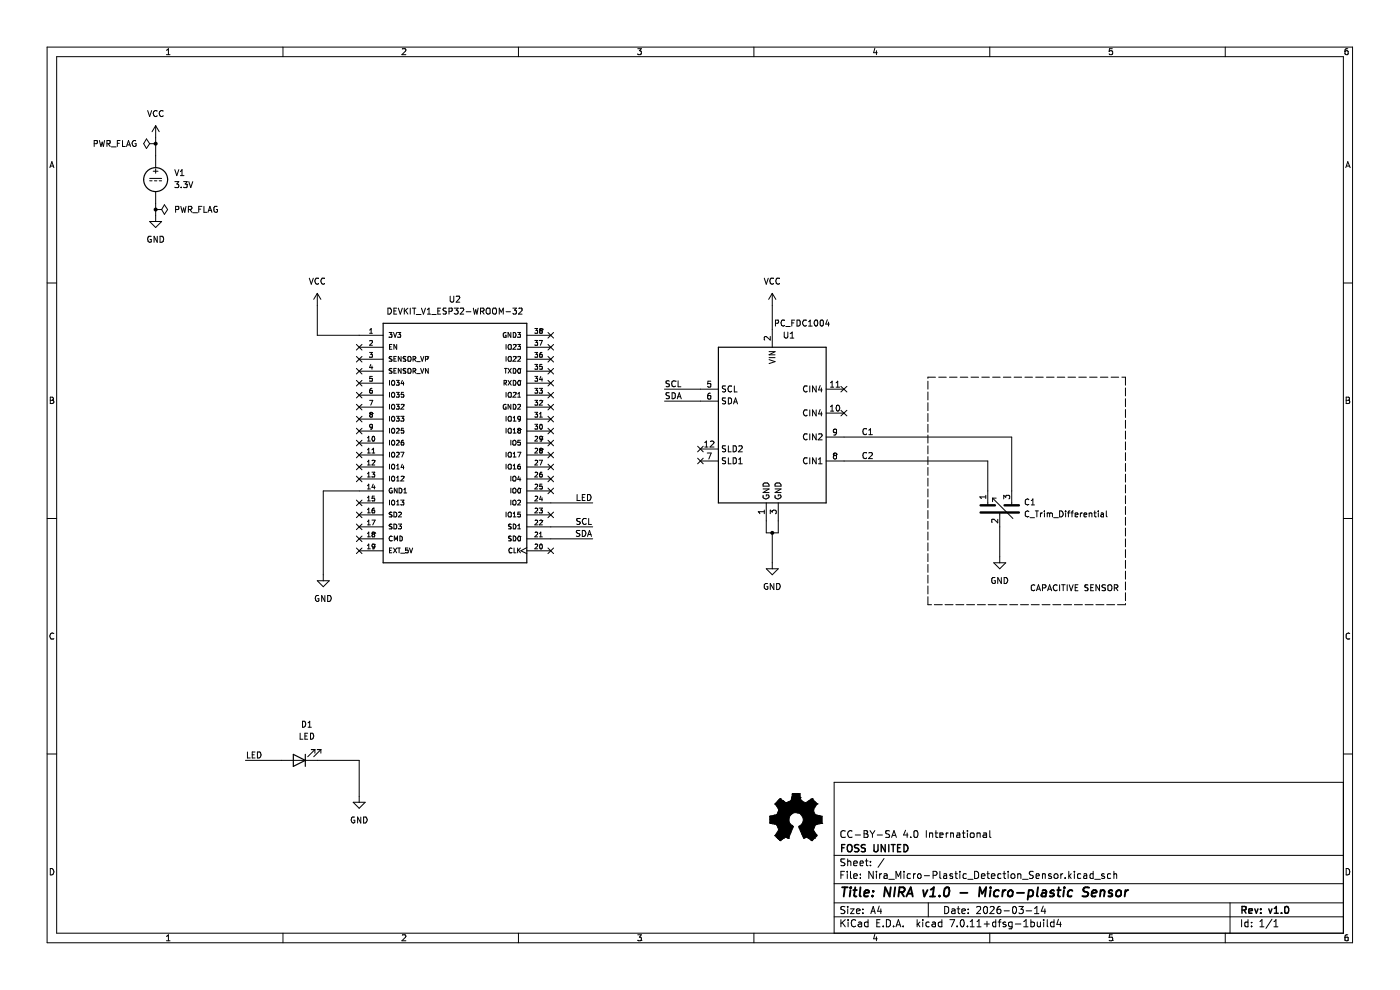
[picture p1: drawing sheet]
(kicad_sch (version 20230121) (generator eeschema)

 (paper "A4")

 (title_block
  (title "NIRA v1.0 - Micro-plastic Sensor")
  (date "2026-03-14")
  (rev "v1.0")
  (company "FOSS UNITED")
  (comment 1 "CC-BY-SA 4.0 International"))

 (lib_symbols
  (symbol "Device:C_Trim_Differential" (pin_names (offset 0.254) hide) (in_bom yes) (on_board yes)
   (property "Reference" "C" (at 5.08 1.27 0) (effects (font (size 1.27 1.27)) (justify left)))
   (property "Value" "C_Trim_Differential" (at 5.08 -0.635 0) (effects (font (size 1.27 1.27)) (justify left)))
   (property "Footprint" "" (at 0 0 0) (effects (font (size 1.27 1.27)) hide))
   (property "Datasheet" "~" (at 0 0 0) (effects (font (size 1.27 1.27)) hide))
   (symbol "C_Trim_Differential_0_1"
    (polyline (pts (xy -4.064 -0.762) (xy 4.064 -0.762)) (stroke (width 0.508) (type default)) (fill (type none)))
    (polyline (pts (xy -4.064 0.762) (xy -1.016 0.762)) (stroke (width 0.508) (type default)) (fill (type none)))
    (polyline (pts (xy -2.54 1.27) (xy -2.54 0.762)) (stroke (width 0) (type default)) (fill (type none)))
    (polyline (pts (xy -1.524 2.286) (xy 2.794 -2.032)) (stroke (width 0) (type default)) (fill (type none)))
    (polyline (pts (xy 0 -1.27) (xy 0 -0.762)) (stroke (width 0) (type default)) (fill (type none)))
    (polyline (pts (xy 1.016 0.762) (xy 4.064 0.762)) (stroke (width 0.508) (type default)) (fill (type none)))
    (polyline (pts (xy 2.54 1.27) (xy 2.54 0.762)) (stroke (width 0) (type default)) (fill (type none)))
    (polyline (pts (xy -0.762 2.286) (xy -1.524 2.286) (xy -1.524 1.524)) (stroke (width 0) (type default)) (fill (type none))))
   (symbol "C_Trim_Differential_1_1"
    (pin passive line (at -2.54 3.81 270) (length 2.54) (name "~" (effects (font (size 1.27 1.27)))) (number "1" (effects (font (size 1.27 1.27)))))
    (pin passive line (at 0 -3.81 90) (length 2.54) (name "~" (effects (font (size 1.27 1.27)))) (number "2" (effects (font (size 1.27 1.27)))))
    (pin passive line (at 2.54 3.81 270) (length 2.54) (name "~" (effects (font (size 1.27 1.27)))) (number "3" (effects (font (size 1.27 1.27)))))))
  (symbol "Device:LED" (pin_numbers hide) (pin_names (offset 1.016) hide) (in_bom yes) (on_board yes)
   (property "Reference" "D" (at 0 2.54 0) (effects (font (size 1.27 1.27))))
   (property "Value" "LED" (at 0 -2.54 0) (effects (font (size 1.27 1.27))))
   (property "Footprint" "" (at 0 0 0) (effects (font (size 1.27 1.27)) hide))
   (property "Datasheet" "~" (at 0 0 0) (effects (font (size 1.27 1.27)) hide))
   (symbol "LED_0_1"
    (polyline (pts (xy -1.27 -1.27) (xy -1.27 1.27)) (stroke (width 0.254) (type default)) (fill (type none)))
    (polyline (pts (xy -1.27 0) (xy 1.27 0)) (stroke (width 0) (type default)) (fill (type none)))
    (polyline (pts (xy 1.27 -1.27) (xy 1.27 1.27) (xy -1.27 0) (xy 1.27 -1.27)) (stroke (width 0.254) (type default)) (fill (type none)))
    (polyline (pts (xy -3.048 -0.762) (xy -4.572 -2.286) (xy -3.81 -2.286) (xy -4.572 -2.286) (xy -4.572 -1.524)) (stroke (width 0) (type default)) (fill (type none)))
    (polyline (pts (xy -1.778 -0.762) (xy -3.302 -2.286) (xy -2.54 -2.286) (xy -3.302 -2.286) (xy -3.302 -1.524)) (stroke (width 0) (type default)) (fill (type none))))
   (symbol "LED_1_1"
    (pin passive line (at -3.81 0 0) (length 2.54) (name "K" (effects (font (size 1.27 1.27)))) (number "1" (effects (font (size 1.27 1.27)))))
    (pin passive line (at 3.81 0 180) (length 2.54) (name "A" (effects (font (size 1.27 1.27)))) (number "2" (effects (font (size 1.27 1.27)))))))
  (symbol "GND_1" (power) (pin_names (offset 0)) (in_bom yes) (on_board yes)
   (property "Reference" "#PWR" (at 0 -6.35 0) (effects (font (size 1.27 1.27)) hide))
   (property "Value" "GND_1" (at 0 -3.81 0) (effects (font (size 1.27 1.27))))
   (property "Footprint" "" (at 0 0 0) (effects (font (size 1.27 1.27)) hide))
   (property "Datasheet" "" (at 0 0 0) (effects (font (size 1.27 1.27)) hide))
   (symbol "GND_1_0_1"
    (polyline (pts (xy 0 0) (xy 0 -1.27) (xy 1.27 -1.27) (xy 0 -2.54) (xy -1.27 -1.27) (xy 0 -1.27)) (stroke (width 0) (type default)) (fill (type none))))
   (symbol "GND_1_1_1"
    (pin power_in line (at 0 0 270) (length 0) hide (name "GND" (effects (font (size 1.27 1.27)))) (number "1" (effects (font (size 1.27 1.27)))))))
  (symbol "GND_2" (power) (pin_names (offset 0)) (in_bom yes) (on_board yes)
   (property "Reference" "#PWR" (at 0 -6.35 0) (effects (font (size 1.27 1.27)) hide))
   (property "Value" "GND_2" (at 0 -3.81 0) (effects (font (size 1.27 1.27))))
   (property "Footprint" "" (at 0 0 0) (effects (font (size 1.27 1.27)) hide))
   (property "Datasheet" "" (at 0 0 0) (effects (font (size 1.27 1.27)) hide))
   (symbol "GND_2_0_1"
    (polyline (pts (xy 0 0) (xy 0 -1.27) (xy 1.27 -1.27) (xy 0 -2.54) (xy -1.27 -1.27) (xy 0 -1.27)) (stroke (width 0) (type default)) (fill (type none))))
   (symbol "GND_2_1_1"
    (pin power_in line (at 0 0 270) (length 0) hide (name "GND" (effects (font (size 1.27 1.27)))) (number "1" (effects (font (size 1.27 1.27)))))))
  (symbol "GND_3" (power) (pin_names (offset 0)) (in_bom yes) (on_board yes)
   (property "Reference" "#PWR" (at 0 -6.35 0) (effects (font (size 1.27 1.27)) hide))
   (property "Value" "GND_3" (at 0 -3.81 0) (effects (font (size 1.27 1.27))))
   (property "Footprint" "" (at 0 0 0) (effects (font (size 1.27 1.27)) hide))
   (property "Datasheet" "" (at 0 0 0) (effects (font (size 1.27 1.27)) hide))
   (symbol "GND_3_0_1"
    (polyline (pts (xy 0 0) (xy 0 -1.27) (xy 1.27 -1.27) (xy 0 -2.54) (xy -1.27 -1.27) (xy 0 -1.27)) (stroke (width 0) (type default)) (fill (type none))))
   (symbol "GND_3_1_1"
    (pin power_in line (at 0 0 270) (length 0) hide (name "GND" (effects (font (size 1.27 1.27)))) (number "1" (effects (font (size 1.27 1.27)))))))
  (symbol "Graphic:Logo_Open_Hardware_Small" (in_bom no) (on_board no)
   (property "Reference" "#SYM" (at 0 6.985 0) (effects (font (size 1.27 1.27)) hide))
   (property "Value" "Logo_Open_Hardware_Small" (at 0 -5.715 0) (effects (font (size 1.27 1.27)) hide))
   (property "Footprint" "" (at 0 0 0) (effects (font (size 1.27 1.27)) hide))
   (property "Datasheet" "~" (at 0 0 0) (effects (font (size 1.27 1.27)) hide))
   (property "Sim.Enable" "0" (at 0 0 0) (effects (font (size 1.27 1.27)) hide))
   (symbol "Logo_Open_Hardware_Small_0_1"
    (polyline (pts (xy 3.3528 -4.3434) (xy 3.302 -4.318) (xy 3.175 -4.2418) (xy 2.9972 -4.1148) (xy 2.7686 -3.9624) (xy 2.54 -3.81) (xy 2.3622 -3.7084) (xy 2.2352 -3.6068) (xy 2.1844 -3.5814) (xy 2.159 -3.6068) (xy 2.0574 -3.6576) (xy 1.905 -3.7338) (xy 1.8034 -3.7846) (xy 1.6764 -3.8354) (xy 1.6002 -3.8354) (xy 1.5494 -3.7338) (xy 1.4732 -3.5306) (xy 1.3462 -3.302) (xy 1.2446 -3.0226) (xy 1.1176 -2.7178) (xy 0.9652 -2.413) (xy 0.8636 -2.1082) (xy 0.7366 -1.8288) (xy 0.6604 -1.6256) (xy 0.6096 -1.4732) (xy 0.5842 -1.397) (xy 0.5842 -1.397) (xy 0.6604 -1.3208) (xy 0.7874 -1.2446) (xy 1.0414 -1.016) (xy 1.2954 -0.6858) (xy 1.4478 -0.3302) (xy 1.524 0.0762) (xy 1.4732 0.4572) (xy 1.3208 0.8128) (xy 1.0668 1.143) (xy 0.762 1.3716) (xy 0.4064 1.524) (xy 0 1.5748) (xy -0.381 1.5494) (xy -0.7366 1.397) (xy -1.0668 1.143) (xy -1.2192 0.9906) (xy -1.397 0.6604) (xy -1.524 0.3048) (xy -1.524 0.2286) (xy -1.4986 -0.1778) (xy -1.397 -0.5334) (xy -1.1938 -0.8636) (xy -0.9144 -1.143) (xy -0.8636 -1.1684) (xy -0.7366 -1.27) (xy -0.635 -1.3462) (xy -0.5842 -1.397) (xy -1.0668 -2.5908) (xy -1.143 -2.794) (xy -1.2954 -3.1242) (xy -1.397 -3.4036) (xy -1.4986 -3.6322) (xy -1.5748 -3.7846) (xy -1.6002 -3.8354) (xy -1.6002 -3.8354) (xy -1.651 -3.8354) (xy -1.7272 -3.81) (xy -1.905 -3.7338) (xy -2.0066 -3.683) (xy -2.1336 -3.6068) (xy -2.2098 -3.5814) (xy -2.2606 -3.6068) (xy -2.3622 -3.683) (xy -2.54 -3.81) (xy -2.7686 -3.9624) (xy -2.9718 -4.0894) (xy -3.1496 -4.2164) (xy -3.302 -4.318) (xy -3.3528 -4.3434) (xy -3.3782 -4.3434) (xy -3.429 -4.318) (xy -3.5306 -4.2164) (xy -3.7084 -4.064) (xy -3.937 -3.8354) (xy -3.9624 -3.81) (xy -4.1656 -3.6068) (xy -4.318 -3.4544) (xy -4.4196 -3.3274) (xy -4.445 -3.2766) (xy -4.445 -3.2766) (xy -4.4196 -3.2258) (xy -4.318 -3.0734) (xy -4.2164 -2.8956) (xy -4.064 -2.667) (xy -3.6576 -2.0828) (xy -3.8862 -1.5494) (xy -3.937 -1.3716) (xy -4.0386 -1.1684) (xy -4.0894 -1.0414) (xy -4.1148 -0.9652) (xy -4.191 -0.9398) (xy -4.318 -0.9144) (xy -4.5466 -0.8636) (xy -4.8006 -0.8128) (xy -5.0546 -0.7874) (xy -5.2578 -0.7366) (xy -5.4356 -0.7112) (xy -5.5118 -0.6858) (xy -5.5118 -0.6858) (xy -5.5372 -0.635) (xy -5.5372 -0.5588) (xy -5.5372 -0.4318) (xy -5.5626 -0.2286) (xy -5.5626 0.0762) (xy -5.5626 0.127) (xy -5.5372 0.4064) (xy -5.5372 0.635) (xy -5.5372 0.762) (xy -5.5372 0.8382) (xy -5.5372 0.8382) (xy -5.461 0.8382) (xy -5.3086 0.889) (xy -5.08 0.9144) (xy -4.826 0.9652) (xy -4.8006 0.9906) (xy -4.5466 1.0414) (xy -4.318 1.0668) (xy -4.1656 1.1176) (xy -4.0894 1.143) (xy -4.0894 1.143) (xy -4.0386 1.2446) (xy -3.9624 1.4224) (xy -3.8608 1.6256) (xy -3.7846 1.8288) (xy -3.7084 2.0066) (xy -3.6576 2.159) (xy -3.6322 2.2098) (xy -3.6322 2.2098) (xy -3.683 2.286) (xy -3.7592 2.413) (xy -3.8862 2.5908) (xy -4.064 2.8194) (xy -4.064 2.8448) (xy -4.2164 3.0734) (xy -4.3434 3.2512) (xy -4.4196 3.3782) (xy -4.445 3.4544) (xy -4.445 3.4544) (xy -4.3942 3.5052) (xy -4.2926 3.6322) (xy -4.1148 3.81) (xy -3.937 4.0132) (xy -3.8608 4.064) (xy -3.6576 4.2926) (xy -3.5052 4.4196) (xy -3.4036 4.4958) (xy -3.3528 4.5212) (xy -3.3528 4.5212) (xy -3.302 4.4704) (xy -3.1496 4.3688) (xy -2.9718 4.2418) (xy -2.7432 4.0894) (xy -2.7178 4.0894) (xy -2.4892 3.937) (xy -2.3114 3.81) (xy -2.1844 3.7084) (xy -2.1336 3.683) (xy -2.1082 3.683) (xy -2.032 3.7084) (xy -1.8542 3.7592) (xy -1.6764 3.8354) (xy -1.4732 3.937) (xy -1.27 4.0132) (xy -1.143 4.064) (xy -1.0668 4.1148) (xy -1.0668 4.1148) (xy -1.0414 4.191) (xy -1.016 4.3434) (xy -0.9652 4.572) (xy -0.9144 4.8514) (xy -0.889 4.9022) (xy -0.8382 5.1562) (xy -0.8128 5.3848) (xy -0.7874 5.5372) (xy -0.762 5.588) (xy -0.7112 5.6134) (xy -0.5842 5.6134) (xy -0.4064 5.6134) (xy -0.1524 5.6134) (xy 0.0762 5.6134) (xy 0.3302 5.6134) (xy 0.5334 5.6134) (xy 0.6858 5.588) (xy 0.7366 5.588) (xy 0.7366 5.588) (xy 0.762 5.5118) (xy 0.8128 5.334) (xy 0.8382 5.1054) (xy 0.9144 4.826) (xy 0.9144 4.7752) (xy 0.9652 4.5212) (xy 1.016 4.2926) (xy 1.0414 4.1402) (xy 1.0668 4.0894) (xy 1.0668 4.0894) (xy 1.1938 4.0386) (xy 1.3716 3.9624) (xy 1.5748 3.8608) (xy 2.0828 3.6576) (xy 2.7178 4.0894) (xy 2.7686 4.1402) (xy 2.9972 4.2926) (xy 3.175 4.4196) (xy 3.302 4.4958) (xy 3.3782 4.5212) (xy 3.3782 4.5212) (xy 3.429 4.4704) (xy 3.556 4.3434) (xy 3.7338 4.191) (xy 3.9116 3.9878) (xy 4.064 3.8354) (xy 4.2418 3.6576) (xy 4.3434 3.556) (xy 4.4196 3.4798) (xy 4.4196 3.429) (xy 4.4196 3.4036) (xy 4.3942 3.3274) (xy 4.2926 3.2004) (xy 4.1656 2.9972) (xy 4.0132 2.794) (xy 3.8862 2.5908) (xy 3.7592 2.3876) (xy 3.6576 2.2352) (xy 3.6322 2.159) (xy 3.6322 2.1336) (xy 3.683 2.0066) (xy 3.7592 1.8288) (xy 3.8608 1.6002) (xy 4.064 1.1176) (xy 4.3942 1.0414) (xy 4.5974 1.016) (xy 4.8768 0.9652) (xy 5.1308 0.9144) (xy 5.5372 0.8382) (xy 5.5626 -0.6604) (xy 5.4864 -0.6858) (xy 5.4356 -0.6858) (xy 5.2832 -0.7366) (xy 5.0546 -0.762) (xy 4.8006 -0.8128) (xy 4.5974 -0.8636) (xy 4.3688 -0.9144) (xy 4.2164 -0.9398) (xy 4.1402 -0.9398) (xy 4.1148 -0.9652) (xy 4.064 -1.0668) (xy 3.9878 -1.2446) (xy 3.9116 -1.4478) (xy 3.81 -1.651) (xy 3.7338 -1.8542) (xy 3.683 -2.0066) (xy 3.6576 -2.0828) (xy 3.683 -2.1336) (xy 3.7846 -2.2606) (xy 3.8862 -2.4638) (xy 4.0386 -2.667) (xy 4.191 -2.8956) (xy 4.318 -3.0734) (xy 4.3942 -3.2004) (xy 4.445 -3.2766) (xy 4.4196 -3.3274) (xy 4.3434 -3.429) (xy 4.1656 -3.5814) (xy 3.937 -3.8354) (xy 3.8862 -3.8608) (xy 3.683 -4.064) (xy 3.5306 -4.2164) (xy 3.4036 -4.318) (xy 3.3528 -4.3434)) (stroke (width 0) (type default)) (fill (type outline)))))
  (symbol "Nira_Capacitive_sence:DEVKIT_V1_ESP32-WROOM-32" (pin_names (offset 1.016)) (in_bom yes) (on_board yes)
   (property "Reference" "U" (at -15.2572 26.0643 0) (effects (font (size 1.27 1.27)) (justify left bottom)))
   (property "Value" "DEVKIT_V1_ESP32-WROOM-32" (at -15.2563 -27.9698 0) (effects (font (size 1.27 1.27)) (justify left bottom)))
   (property "Footprint" "DEVKIT_V1_ESP32-WROOM-32:MODULE_DEVKIT_V1_ESP32-WROOM-32" (at 0 0 0) (effects (font (size 1.27 1.27)) (justify bottom) hide))
   (property "Datasheet" "" (at 0 0 0) (effects (font (size 1.27 1.27)) hide))
   (property "MF" "Espressif Systems" (at 0 0 0) (effects (font (size 1.27 1.27)) (justify bottom) hide))
   (property "Description" "WROOM-32 Development Board ESP32 ESP-32S WiFi Bluetooth Dev Module" (at 0 0 0) (effects (font (size 1.27 1.27)) (justify bottom) hide))
   (symbol "DEVKIT_V1_ESP32-WROOM-32_0_0"
    (rectangle (start -15.24 -25.4) (end 15.24 25.4) (stroke (width 0.254) (type default)) (fill (type background)))
    (pin power_in line (at -20.32 22.86 0) (length 5.08) (name "3V3" (effects (font (size 1.016 1.016)))) (number "1" (effects (font (size 1.016 1.016)))))
    (pin bidirectional line (at -20.32 0 0) (length 5.08) (name "IO26" (effects (font (size 1.016 1.016)))) (number "10" (effects (font (size 1.016 1.016)))))
    (pin bidirectional line (at -20.32 -2.54 0) (length 5.08) (name "IO27" (effects (font (size 1.016 1.016)))) (number "11" (effects (font (size 1.016 1.016)))))
    (pin bidirectional line (at -20.32 -5.08 0) (length 5.08) (name "IO14" (effects (font (size 1.016 1.016)))) (number "12" (effects (font (size 1.016 1.016)))))
    (pin bidirectional line (at -20.32 -7.62 0) (length 5.08) (name "IO12" (effects (font (size 1.016 1.016)))) (number "13" (effects (font (size 1.016 1.016)))))
    (pin power_in line (at -20.32 -10.16 0) (length 5.08) (name "GND1" (effects (font (size 1.016 1.016)))) (number "14" (effects (font (size 1.016 1.016)))))
    (pin bidirectional line (at -20.32 -12.7 0) (length 5.08) (name "IO13" (effects (font (size 1.016 1.016)))) (number "15" (effects (font (size 1.016 1.016)))))
    (pin bidirectional line (at -20.32 -15.24 0) (length 5.08) (name "SD2" (effects (font (size 1.016 1.016)))) (number "16" (effects (font (size 1.016 1.016)))))
    (pin bidirectional line (at -20.32 -17.78 0) (length 5.08) (name "SD3" (effects (font (size 1.016 1.016)))) (number "17" (effects (font (size 1.016 1.016)))))
    (pin bidirectional line (at -20.32 -20.32 0) (length 5.08) (name "CMD" (effects (font (size 1.016 1.016)))) (number "18" (effects (font (size 1.016 1.016)))))
    (pin power_in line (at -20.32 -22.86 0) (length 5.08) (name "EXT_5V" (effects (font (size 1.016 1.016)))) (number "19" (effects (font (size 1.016 1.016)))))
    (pin input line (at -20.32 20.32 0) (length 5.08) (name "EN" (effects (font (size 1.016 1.016)))) (number "2" (effects (font (size 1.016 1.016)))))
    (pin input clock (at 20.32 -22.86 180) (length 5.08) (name "CLK" (effects (font (size 1.016 1.016)))) (number "20" (effects (font (size 1.016 1.016)))))
    (pin bidirectional line (at 20.32 -20.32 180) (length 5.08) (name "SD0" (effects (font (size 1.016 1.016)))) (number "21" (effects (font (size 1.016 1.016)))))
    (pin bidirectional line (at 20.32 -17.78 180) (length 5.08) (name "SD1" (effects (font (size 1.016 1.016)))) (number "22" (effects (font (size 1.016 1.016)))))
    (pin bidirectional line (at 20.32 -15.24 180) (length 5.08) (name "IO15" (effects (font (size 1.016 1.016)))) (number "23" (effects (font (size 1.016 1.016)))))
    (pin bidirectional line (at 20.32 -12.7 180) (length 5.08) (name "IO2" (effects (font (size 1.016 1.016)))) (number "24" (effects (font (size 1.016 1.016)))))
    (pin bidirectional line (at 20.32 -10.16 180) (length 5.08) (name "IO0" (effects (font (size 1.016 1.016)))) (number "25" (effects (font (size 1.016 1.016)))))
    (pin bidirectional line (at 20.32 -7.62 180) (length 5.08) (name "IO4" (effects (font (size 1.016 1.016)))) (number "26" (effects (font (size 1.016 1.016)))))
    (pin bidirectional line (at 20.32 -5.08 180) (length 5.08) (name "IO16" (effects (font (size 1.016 1.016)))) (number "27" (effects (font (size 1.016 1.016)))))
    (pin bidirectional line (at 20.32 -2.54 180) (length 5.08) (name "IO17" (effects (font (size 1.016 1.016)))) (number "28" (effects (font (size 1.016 1.016)))))
    (pin bidirectional line (at 20.32 0 180) (length 5.08) (name "IO5" (effects (font (size 1.016 1.016)))) (number "29" (effects (font (size 1.016 1.016)))))
    (pin input line (at -20.32 17.78 0) (length 5.08) (name "SENSOR_VP" (effects (font (size 1.016 1.016)))) (number "3" (effects (font (size 1.016 1.016)))))
    (pin bidirectional line (at 20.32 2.54 180) (length 5.08) (name "IO18" (effects (font (size 1.016 1.016)))) (number "30" (effects (font (size 1.016 1.016)))))
    (pin bidirectional line (at 20.32 5.08 180) (length 5.08) (name "IO19" (effects (font (size 1.016 1.016)))) (number "31" (effects (font (size 1.016 1.016)))))
    (pin power_in line (at 20.32 7.62 180) (length 5.08) (name "GND2" (effects (font (size 1.016 1.016)))) (number "32" (effects (font (size 1.016 1.016)))))
    (pin bidirectional line (at 20.32 10.16 180) (length 5.08) (name "IO21" (effects (font (size 1.016 1.016)))) (number "33" (effects (font (size 1.016 1.016)))))
    (pin input line (at 20.32 12.7 180) (length 5.08) (name "RXD0" (effects (font (size 1.016 1.016)))) (number "34" (effects (font (size 1.016 1.016)))))
    (pin output line (at 20.32 15.24 180) (length 5.08) (name "TXD0" (effects (font (size 1.016 1.016)))) (number "35" (effects (font (size 1.016 1.016)))))
    (pin bidirectional line (at 20.32 17.78 180) (length 5.08) (name "IO22" (effects (font (size 1.016 1.016)))) (number "36" (effects (font (size 1.016 1.016)))))
    (pin bidirectional line (at 20.32 20.32 180) (length 5.08) (name "IO23" (effects (font (size 1.016 1.016)))) (number "37" (effects (font (size 1.016 1.016)))))
    (pin power_in line (at 20.32 22.86 180) (length 5.08) (name "GND3" (effects (font (size 1.016 1.016)))) (number "38" (effects (font (size 1.016 1.016)))))
    (pin input line (at -20.32 15.24 0) (length 5.08) (name "SENSOR_VN" (effects (font (size 1.016 1.016)))) (number "4" (effects (font (size 1.016 1.016)))))
    (pin bidirectional line (at -20.32 12.7 0) (length 5.08) (name "IO34" (effects (font (size 1.016 1.016)))) (number "5" (effects (font (size 1.016 1.016)))))
    (pin bidirectional line (at -20.32 10.16 0) (length 5.08) (name "IO35" (effects (font (size 1.016 1.016)))) (number "6" (effects (font (size 1.016 1.016)))))
    (pin bidirectional line (at -20.32 7.62 0) (length 5.08) (name "IO32" (effects (font (size 1.016 1.016)))) (number "7" (effects (font (size 1.016 1.016)))))
    (pin bidirectional line (at -20.32 5.08 0) (length 5.08) (name "IO33" (effects (font (size 1.016 1.016)))) (number "8" (effects (font (size 1.016 1.016)))))
    (pin bidirectional line (at -20.32 2.54 0) (length 5.08) (name "IO25" (effects (font (size 1.016 1.016)))) (number "9" (effects (font (size 1.016 1.016)))))))
  (symbol "Nira_Capacitive_sence:PC_FDC1004" (in_bom yes) (on_board yes)
   (property "Reference" "U" (at 0 0 0) (effects (font (size 1.27 1.27))))
   (property "Value" "" (at 0 0 0) (effects (font (size 1.27 1.27))))
   (property "Footprint" "" (at 0 0 0) (effects (font (size 1.27 1.27)) hide))
   (property "Datasheet" "" (at 0 0 0) (effects (font (size 1.27 1.27)) hide))
   (symbol "PC_FDC1004_0_1"
    (rectangle (start -15.24 -2.54) (end 7.62 -35.56) (stroke (width 0.254) (type default)) (fill (type background))))
   (symbol "PC_FDC1004_1_1"
    (pin power_in line (at -5.08 -39.37 90) (length 3.81) (name "GND" (effects (font (size 1.27 1.27)))) (number "1" (effects (font (size 1.27 1.27)))))
    (pin input line (at 11.43 -16.51 180) (length 3.81) (name "CIN4" (effects (font (size 1.27 1.27)))) (number "10" (effects (font (size 1.27 1.27)))))
    (pin input line (at 11.43 -11.43 180) (length 3.81) (name "CIN4" (effects (font (size 1.27 1.27)))) (number "11" (effects (font (size 1.27 1.27)))))
    (pin passive line (at -19.05 -24.13 0) (length 3.81) (name "SLD2" (effects (font (size 1.27 1.27)))) (number "12" (effects (font (size 1.27 1.27)))))
    (pin power_in line (at -3.81 1.27 270) (length 3.81) (name "VIN" (effects (font (size 1.27 1.27)))) (number "2" (effects (font (size 1.27 1.27)))))
    (pin power_in line (at -2.54 -39.37 90) (length 3.81) (name "GND" (effects (font (size 1.27 1.27)))) (number "3" (effects (font (size 1.27 1.27)))))
    (pin passive line (at -19.05 -11.43 0) (length 3.81) (name "SCL" (effects (font (size 1.27 1.27)))) (number "5" (effects (font (size 1.27 1.27)))))
    (pin passive line (at -19.05 -13.97 0) (length 3.81) (name "SDA" (effects (font (size 1.27 1.27)))) (number "6" (effects (font (size 1.27 1.27)))))
    (pin passive line (at -19.05 -26.67 0) (length 3.81) (name "SLD1" (effects (font (size 1.27 1.27)))) (number "7" (effects (font (size 1.27 1.27)))))
    (pin input line (at 11.43 -26.67 180) (length 3.81) (name "CIN1" (effects (font (size 1.27 1.27)))) (number "8" (effects (font (size 1.27 1.27)))))
    (pin input line (at 11.43 -21.59 180) (length 3.81) (name "CIN2" (effects (font (size 1.27 1.27)))) (number "9" (effects (font (size 1.27 1.27)))))))
  (symbol "Simulation_SPICE:VDC" (pin_numbers hide) (pin_names (offset 0.0254)) (in_bom yes) (on_board yes)
   (property "Reference" "V" (at 2.54 2.54 0) (effects (font (size 1.27 1.27)) (justify left)))
   (property "Value" "1" (at 2.54 0 0) (effects (font (size 1.27 1.27)) (justify left)))
   (property "Footprint" "" (at 0 0 0) (effects (font (size 1.27 1.27)) hide))
   (property "Datasheet" "https://ngspice.sourceforge.io/docs/ngspice-html-manual/manual.xhtml#sec_Independent_Sources_for" (at 0 0 0) (effects (font (size 1.27 1.27)) hide))
   (property "Sim.Pins" "1=+ 2=-" (at 0 0 0) (effects (font (size 1.27 1.27)) hide))
   (property "Sim.Type" "DC" (at 0 0 0) (effects (font (size 1.27 1.27)) hide))
   (property "Sim.Device" "V" (at 0 0 0) (effects (font (size 1.27 1.27)) (justify left) hide))
   (symbol "VDC_0_0"
    (polyline (pts (xy -1.27 0.254) (xy 1.27 0.254)) (stroke (width 0) (type default)) (fill (type none)))
    (polyline (pts (xy -0.762 -0.254) (xy -1.27 -0.254)) (stroke (width 0) (type default)) (fill (type none)))
    (polyline (pts (xy 0.254 -0.254) (xy -0.254 -0.254)) (stroke (width 0) (type default)) (fill (type none)))
    (polyline (pts (xy 1.27 -0.254) (xy 0.762 -0.254)) (stroke (width 0) (type default)) (fill (type none)))
    (text "+" (at 0 1.905 0) (effects (font (size 1.27 1.27)))))
   (symbol "VDC_0_1"
    (circle (center 0 0) (radius 2.54) (stroke (width 0.254) (type default)) (fill (type background))))
   (symbol "VDC_1_1"
    (pin passive line (at 0 5.08 270) (length 2.54) (name "~" (effects (font (size 1.27 1.27)))) (number "1" (effects (font (size 1.27 1.27)))))
    (pin passive line (at 0 -5.08 90) (length 2.54) (name "~" (effects (font (size 1.27 1.27)))) (number "2" (effects (font (size 1.27 1.27)))))))
  (symbol "VCC_1" (power) (pin_names (offset 0)) (in_bom yes) (on_board yes)
   (property "Reference" "#PWR" (at 0 -3.81 0) (effects (font (size 1.27 1.27)) hide))
   (property "Value" "VCC_1" (at 0 3.81 0) (effects (font (size 1.27 1.27))))
   (property "Footprint" "" (at 0 0 0) (effects (font (size 1.27 1.27)) hide))
   (property "Datasheet" "" (at 0 0 0) (effects (font (size 1.27 1.27)) hide))
   (symbol "VCC_1_0_1"
    (polyline (pts (xy -0.762 1.27) (xy 0 2.54)) (stroke (width 0) (type default)) (fill (type none)))
    (polyline (pts (xy 0 0) (xy 0 2.54)) (stroke (width 0) (type default)) (fill (type none)))
    (polyline (pts (xy 0 2.54) (xy 0.762 1.27)) (stroke (width 0) (type default)) (fill (type none))))
   (symbol "VCC_1_1_1"
    (pin power_in line (at 0 0 90) (length 0) hide (name "VCC" (effects (font (size 1.27 1.27)))) (number "1" (effects (font (size 1.27 1.27)))))))
  (symbol "VCC_2" (power) (pin_names (offset 0)) (in_bom yes) (on_board yes)
   (property "Reference" "#PWR" (at 0 -3.81 0) (effects (font (size 1.27 1.27)) hide))
   (property "Value" "VCC_2" (at 0 3.81 0) (effects (font (size 1.27 1.27))))
   (property "Footprint" "" (at 0 0 0) (effects (font (size 1.27 1.27)) hide))
   (property "Datasheet" "" (at 0 0 0) (effects (font (size 1.27 1.27)) hide))
   (symbol "VCC_2_0_1"
    (polyline (pts (xy -0.762 1.27) (xy 0 2.54)) (stroke (width 0) (type default)) (fill (type none)))
    (polyline (pts (xy 0 0) (xy 0 2.54)) (stroke (width 0) (type default)) (fill (type none)))
    (polyline (pts (xy 0 2.54) (xy 0.762 1.27)) (stroke (width 0) (type default)) (fill (type none))))
   (symbol "VCC_2_1_1"
    (pin power_in line (at 0 0 90) (length 0) hide (name "VCC" (effects (font (size 1.27 1.27)))) (number "1" (effects (font (size 1.27 1.27)))))))
  (symbol "power:GND" (power) (pin_names (offset 0)) (in_bom yes) (on_board yes)
   (property "Reference" "#PWR" (at 0 -6.35 0) (effects (font (size 1.27 1.27)) hide))
   (property "Value" "GND" (at 0 -3.81 0) (effects (font (size 1.27 1.27))))
   (property "Footprint" "" (at 0 0 0) (effects (font (size 1.27 1.27)) hide))
   (property "Datasheet" "" (at 0 0 0) (effects (font (size 1.27 1.27)) hide))
   (symbol "GND_0_1"
    (polyline (pts (xy 0 0) (xy 0 -1.27) (xy 1.27 -1.27) (xy 0 -2.54) (xy -1.27 -1.27) (xy 0 -1.27)) (stroke (width 0) (type default)) (fill (type none))))
   (symbol "GND_1_1"
    (pin power_in line (at 0 0 270) (length 0) hide (name "GND" (effects (font (size 1.27 1.27)))) (number "1" (effects (font (size 1.27 1.27)))))))
  (symbol "power:PWR_FLAG" (power) (pin_numbers hide) (pin_names (offset 0) hide) (in_bom yes) (on_board yes)
   (property "Reference" "#FLG" (at 0 1.905 0) (effects (font (size 1.27 1.27)) hide))
   (property "Value" "PWR_FLAG" (at 0 3.81 0) (effects (font (size 1.27 1.27))))
   (property "Footprint" "" (at 0 0 0) (effects (font (size 1.27 1.27)) hide))
   (property "Datasheet" "~" (at 0 0 0) (effects (font (size 1.27 1.27)) hide))
   (symbol "PWR_FLAG_0_0"
    (pin power_out line (at 0 0 90) (length 0) (name "pwr" (effects (font (size 1.27 1.27)))) (number "1" (effects (font (size 1.27 1.27))))))
   (symbol "PWR_FLAG_0_1"
    (polyline (pts (xy 0 0) (xy 0 1.27) (xy -1.016 1.905) (xy 0 2.54) (xy 1.016 1.905) (xy 0 1.27)) (stroke (width 0) (type default)) (fill (type none)))))
  (symbol "power:VCC" (power) (pin_names (offset 0)) (in_bom yes) (on_board yes)
   (property "Reference" "#PWR" (at 0 -3.81 0) (effects (font (size 1.27 1.27)) hide))
   (property "Value" "VCC" (at 0 3.81 0) (effects (font (size 1.27 1.27))))
   (property "Footprint" "" (at 0 0 0) (effects (font (size 1.27 1.27)) hide))
   (property "Datasheet" "" (at 0 0 0) (effects (font (size 1.27 1.27)) hide))
   (symbol "VCC_0_1"
    (polyline (pts (xy -0.762 1.27) (xy 0 2.54)) (stroke (width 0) (type default)) (fill (type none)))
    (polyline (pts (xy 0 0) (xy 0 2.54)) (stroke (width 0) (type default)) (fill (type none)))
    (polyline (pts (xy 0 2.54) (xy 0.762 1.27)) (stroke (width 0) (type default)) (fill (type none))))
   (symbol "VCC_1_1"
    (pin power_in line (at 0 0 90) (length 0) hide (name "VCC" (effects (font (size 1.27 1.27)))) (number "1" (effects (font (size 1.27 1.27))))))))

 (junction (at 33.02 44.45) (diameter 0) (color 0 0 0 0))
 (junction (at 163.83 113.03) (diameter 0) (color 0 0 0 0))
 (junction (at 33.02 30.48) (diameter 0) (color 0 0 0 0))

 (no_connect (at 76.2 88.9))
 (no_connect (at 76.2 78.74))
 (no_connect (at 76.2 81.28))
 (no_connect (at 148.59 95.25))
 (no_connect (at 76.2 101.6))
 (no_connect (at 76.2 109.22))
 (no_connect (at 76.2 116.84))
 (no_connect (at 116.84 76.2))
 (no_connect (at 116.84 104.14))
 (no_connect (at 76.2 106.68))
 (no_connect (at 76.2 91.44))
 (no_connect (at 76.2 96.52))
 (no_connect (at 116.84 116.84))
 (no_connect (at 116.84 91.44))
 (no_connect (at 76.2 99.06))
 (no_connect (at 116.84 78.74))
 (no_connect (at 116.84 83.82))
 (no_connect (at 116.84 99.06))
 (no_connect (at 179.07 87.63))
 (no_connect (at 76.2 111.76))
 (no_connect (at 76.2 83.82))
 (no_connect (at 116.84 71.12))
 (no_connect (at 76.2 73.66))
 (no_connect (at 116.84 81.28))
 (no_connect (at 179.07 82.55))
 (no_connect (at 116.84 73.66))
 (no_connect (at 116.84 88.9))
 (no_connect (at 76.2 76.2))
 (no_connect (at 76.2 93.98))
 (no_connect (at 76.2 114.3))
 (no_connect (at 116.84 96.52))
 (no_connect (at 116.84 109.22))
 (no_connect (at 116.84 101.6))
 (no_connect (at 116.84 86.36))
 (no_connect (at 116.84 93.98))
 (no_connect (at 148.59 97.79))
 (no_connect (at 76.2 86.36))

 (wire (pts (xy 212.09 111.76) (xy 212.09 118.11)) (stroke (width 0) (type default)))
 (wire (pts (xy 163.83 113.03) (xy 162.56 113.03)) (stroke (width 0) (type default)))
 (wire (pts (xy 33.02 30.48) (xy 33.02 33.02)) (stroke (width 0) (type default)))
 (wire (pts (xy 163.83 64.77) (xy 163.83 69.85)) (stroke (width 0) (type default)))
 (wire (pts (xy 179.07 92.71) (xy 214.63 92.71)) (stroke (width 0) (type default)))
 (wire (pts (xy 52.07 161.29) (xy 59.69 161.29)) (stroke (width 0) (type default)))
 (wire (pts (xy 67.31 64.77) (xy 67.31 71.12)) (stroke (width 0) (type default)))
 (wire (pts (xy 33.02 44.45) (xy 33.02 45.72)) (stroke (width 0) (type default)))
 (wire (pts (xy 76.2 161.29) (xy 76.2 168.91)) (stroke (width 0) (type default)))
 (wire (pts (xy 140.97 82.55) (xy 148.59 82.55)) (stroke (width 0) (type default)))
 (wire (pts (xy 116.84 106.68) (xy 125.73 106.68)) (stroke (width 0) (type default)))
 (wire (pts (xy 165.1 110.49) (xy 165.1 113.03)) (stroke (width 0) (type default)))
 (wire (pts (xy 214.63 92.71) (xy 214.63 104.14)) (stroke (width 0) (type default)))
 (wire (pts (xy 162.56 113.03) (xy 162.56 110.49)) (stroke (width 0) (type default)))
 (wire (pts (xy 163.83 119.38) (xy 163.83 113.03)) (stroke (width 0) (type default)))
 (wire (pts (xy 33.02 43.18) (xy 33.02 44.45)) (stroke (width 0) (type default)))
 (wire (pts (xy 67.31 161.29) (xy 76.2 161.29)) (stroke (width 0) (type default)))
 (wire (pts (xy 68.58 121.92) (xy 68.58 104.14)) (stroke (width 0) (type default)))
 (wire (pts (xy 209.55 97.79) (xy 209.55 104.14)) (stroke (width 0) (type default)))
 (wire (pts (xy 33.02 29.21) (xy 33.02 30.48)) (stroke (width 0) (type default)))
 (wire (pts (xy 67.31 71.12) (xy 76.2 71.12)) (stroke (width 0) (type default)))
 (wire (pts (xy 165.1 113.03) (xy 163.83 113.03)) (stroke (width 0) (type default)))
 (wire (pts (xy 125.73 114.3) (xy 116.84 114.3)) (stroke (width 0) (type default)))
 (wire (pts (xy 125.73 111.76) (xy 116.84 111.76)) (stroke (width 0) (type default)))
 (wire (pts (xy 68.58 104.14) (xy 76.2 104.14)) (stroke (width 0) (type default)))
 (wire (pts (xy 140.97 85.09) (xy 148.59 85.09)) (stroke (width 0) (type default)))
 (wire (pts (xy 179.07 97.79) (xy 209.55 97.79)) (stroke (width 0) (type default)))

 (rectangle (start 196.85 80.01) (end 238.76 128.27) (stroke (width 0) (type dash)) (fill (type none)))

 (text "CAPACITIVE SENSOR" (at 218.44 125.73 0) (effects (font (size 1.27 1.27)) (justify left bottom)))

 (label "SCL" (at 140.97 82.55 0) (fields_autoplaced) (effects (font (size 1.27 1.27)) (justify left bottom)))
 (label "SDA" (at 140.97 85.09 0) (fields_autoplaced) (effects (font (size 1.27 1.27)) (justify left bottom)))
 (label "C2" (at 185.42 97.79 180) (fields_autoplaced) (effects (font (size 1.27 1.27)) (justify right bottom)))
 (label "LED" (at 125.73 106.68 180) (fields_autoplaced) (effects (font (size 1.27 1.27)) (justify right bottom)))
 (label "LED" (at 52.07 161.29 0) (fields_autoplaced) (effects (font (size 1.27 1.27)) (justify left bottom)))
 (label "SCL" (at 125.73 111.76 180) (fields_autoplaced) (effects (font (size 1.27 1.27)) (justify right bottom)))
 (label "C1" (at 185.42 92.71 180) (fields_autoplaced) (effects (font (size 1.27 1.27)) (justify right bottom)))
 (label "SDA" (at 125.73 114.3 180) (fields_autoplaced) (effects (font (size 1.27 1.27)) (justify right bottom)))

 (symbol (lib_id "power:PWR_FLAG") (at 33.02 30.48 90) (unit 1) (in_bom yes) (on_board yes) (dnp no) (fields_autoplaced)
  (property "Reference" "#FLG01" (at 31.115 30.48 0) (effects (font (size 1.27 1.27)) hide))
  (property "Value" "PWR_FLAG" (at 29.21 30.48 90) (effects (font (size 1.27 1.27)) (justify left)))
  (property "Footprint" "" (at 33.02 30.48 0) (effects (font (size 1.27 1.27)) hide))
  (property "Datasheet" "~" (at 33.02 30.48 0) (effects (font (size 1.27 1.27)) hide)) (pin "1"))

 (symbol (lib_id "power:GND") (at 68.58 121.92 0) (unit 1) (in_bom yes) (on_board yes) (dnp no) (fields_autoplaced)
  (property "Reference" "#PWR02" (at 68.58 128.27 0) (effects (font (size 1.27 1.27)) hide))
  (property "Value" "GND" (at 68.58 127 0) (effects (font (size 1.27 1.27))))
  (property "Footprint" "" (at 68.58 121.92 0) (effects (font (size 1.27 1.27)) hide))
  (property "Datasheet" "" (at 68.58 121.92 0) (effects (font (size 1.27 1.27)) hide)) (pin "1"))

 (symbol (lib_id "Graphic:Logo_Open_Hardware_Small") (at 168.91 173.99 0) (unit 1) (in_bom no) (on_board no) (dnp no) (fields_autoplaced)
  (property "Reference" "#SYM1" (at 168.91 167.005 0) (effects (font (size 1.27 1.27)) hide))
  (property "Value" "Logo_Open_Hardware_Small" (at 168.91 179.705 0) (effects (font (size 1.27 1.27)) hide))
  (property "Footprint" "" (at 168.91 173.99 0) (effects (font (size 1.27 1.27)) hide))
  (property "Datasheet" "~" (at 168.91 173.99 0) (effects (font (size 1.27 1.27)) hide))
  (property "Sim.Enable" "0" (at 168.91 173.99 0) (effects (font (size 1.27 1.27)) hide)))

 (symbol (lib_id "power:GND") (at 163.83 119.38 0) (unit 1) (in_bom yes) (on_board yes) (dnp no) (fields_autoplaced)
  (property "Reference" "#PWR03" (at 163.83 125.73 0) (effects (font (size 1.27 1.27)) hide))
  (property "Value" "GND" (at 163.83 124.46 0) (effects (font (size 1.27 1.27))))
  (property "Footprint" "" (at 163.83 119.38 0) (effects (font (size 1.27 1.27)) hide))
  (property "Datasheet" "" (at 163.83 119.38 0) (effects (font (size 1.27 1.27)) hide)) (pin "1"))

 (symbol (lib_id "Simulation_SPICE:VDC") (at 33.02 38.1 0) (unit 1) (in_bom yes) (on_board yes) (dnp no) (fields_autoplaced)
  (property "Reference" "V1" (at 36.83 36.7002 0) (effects (font (size 1.27 1.27)) (justify left)))
  (property "Value" "3.3V" (at 36.83 39.2402 0) (effects (font (size 1.27 1.27)) (justify left)))
  (property "Footprint" "" (at 33.02 38.1 0) (effects (font (size 1.27 1.27)) hide))
  (property "Datasheet" "https://ngspice.sourceforge.io/docs/ngspice-html-manual/manual.xhtml#sec_Independent_Sources_for" (at 33.02 38.1 0) (effects (font (size 1.27 1.27)) hide))
  (property "Sim.Pins" "1=+ 2=-" (at 33.02 38.1 0) (effects (font (size 1.27 1.27)) hide))
  (property "Sim.Type" "DC" (at 33.02 38.1 0) (effects (font (size 1.27 1.27)) hide))
  (property "Sim.Device" "V" (at 33.02 38.1 0) (effects (font (size 1.27 1.27)) (justify left) hide)) (pin "2") (pin "1"))

 (symbol (lib_id "Device:C_Trim_Differential") (at 212.09 107.95 0) (unit 1) (in_bom yes) (on_board yes) (dnp no) (fields_autoplaced)
  (property "Reference" "C1" (at 217.17 106.553 0) (effects (font (size 1.27 1.27)) (justify left)))
  (property "Value" "C_Trim_Differential" (at 217.17 109.093 0) (effects (font (size 1.27 1.27)) (justify left)))
  (property "Footprint" "" (at 212.09 107.95 0) (effects (font (size 1.27 1.27)) hide))
  (property "Datasheet" "~" (at 212.09 107.95 0) (effects (font (size 1.27 1.27)) hide)) (pin "1") (pin "3") (pin "2"))

 (symbol (lib_id "power:VCC") (at 163.83 64.77 0) (unit 1) (in_bom yes) (on_board yes) (dnp no) (fields_autoplaced)
  (property "Reference" "#PWR01" (at 163.83 68.58 0) (effects (font (size 1.27 1.27)) hide))
  (property "Value" "VCC" (at 163.83 59.69 0) (effects (font (size 1.27 1.27))))
  (property "Footprint" "" (at 163.83 64.77 0) (effects (font (size 1.27 1.27)) hide))
  (property "Datasheet" "" (at 163.83 64.77 0) (effects (font (size 1.27 1.27)) hide)) (pin "1"))

 (symbol (lib_id "power:PWR_FLAG") (at 33.02 44.45 270) (unit 1) (in_bom yes) (on_board yes) (dnp no) (fields_autoplaced)
  (property "Reference" "#FLG02" (at 34.925 44.45 0) (effects (font (size 1.27 1.27)) hide))
  (property "Value" "PWR_FLAG" (at 36.83 44.45 90) (effects (font (size 1.27 1.27)) (justify left)))
  (property "Footprint" "" (at 33.02 44.45 0) (effects (font (size 1.27 1.27)) hide))
  (property "Datasheet" "~" (at 33.02 44.45 0) (effects (font (size 1.27 1.27)) hide)) (pin "1"))

 (symbol (lib_id "Device:LED") (at 63.5 161.29 180) (unit 1) (in_bom yes) (on_board yes) (dnp no) (fields_autoplaced)
  (property "Reference" "D1" (at 65.0875 153.67 0) (effects (font (size 1.27 1.27))))
  (property "Value" "LED" (at 65.0875 156.21 0) (effects (font (size 1.27 1.27))))
  (property "Footprint" "" (at 63.5 161.29 0) (effects (font (size 1.27 1.27)) hide))
  (property "Datasheet" "~" (at 63.5 161.29 0) (effects (font (size 1.27 1.27)) hide)) (pin "2") (pin "1"))

 (symbol (lib_id "Nira_Capacitive_sence:PC_FDC1004") (at 167.64 71.12 0) (unit 1) (in_bom yes) (on_board yes) (dnp no)
  (property "Reference" "U1" (at 166.0241 71.12 0) (effects (font (size 1.27 1.27)) (justify left)))
  (property "Value" "PC_FDC1004" (at 170.18 68.58 0) (effects (font (size 1.27 1.27))))
  (property "Footprint" "" (at 167.64 71.12 0) (effects (font (size 1.27 1.27)) hide))
  (property "Datasheet" "https://www.ti.com/lit/ds/symlink/fdc1004.pdf?ts=1773471014478&ref_url=https%253A%252F%252Fwww.ti.com%252Fproduct%252FFDC1004" (at 167.64 71.12 0) (effects (font (size 1.27 1.27)) hide)) (pin "11") (pin "8") (pin "2") (pin "12") (pin "3") (pin "5") (pin "6") (pin "9") (pin "1") (pin "7") (pin "10"))

 (symbol (lib_name "GND_1") (lib_id "power:GND") (at 76.2 168.91 0) (unit 1) (in_bom yes) (on_board yes) (dnp no) (fields_autoplaced)
  (property "Reference" "#PWR05" (at 76.2 175.26 0) (effects (font (size 1.27 1.27)) hide))
  (property "Value" "GND" (at 76.2 173.99 0) (effects (font (size 1.27 1.27))))
  (property "Footprint" "" (at 76.2 168.91 0) (effects (font (size 1.27 1.27)) hide))
  (property "Datasheet" "" (at 76.2 168.91 0) (effects (font (size 1.27 1.27)) hide)) (pin "1"))

 (symbol (lib_name "GND_2") (lib_id "power:GND") (at 33.02 45.72 0) (unit 1) (in_bom yes) (on_board yes) (dnp no) (fields_autoplaced)
  (property "Reference" "#PWR07" (at 33.02 52.07 0) (effects (font (size 1.27 1.27)) hide))
  (property "Value" "GND" (at 33.02 50.8 0) (effects (font (size 1.27 1.27))))
  (property "Footprint" "" (at 33.02 45.72 0) (effects (font (size 1.27 1.27)) hide))
  (property "Datasheet" "" (at 33.02 45.72 0) (effects (font (size 1.27 1.27)) hide)) (pin "1"))

 (symbol (lib_name "VCC_1") (lib_id "power:VCC") (at 67.31 64.77 0) (unit 1) (in_bom yes) (on_board yes) (dnp no) (fields_autoplaced)
  (property "Reference" "#PWR04" (at 67.31 68.58 0) (effects (font (size 1.27 1.27)) hide))
  (property "Value" "VCC" (at 67.31 59.69 0) (effects (font (size 1.27 1.27))))
  (property "Footprint" "" (at 67.31 64.77 0) (effects (font (size 1.27 1.27)) hide))
  (property "Datasheet" "" (at 67.31 64.77 0) (effects (font (size 1.27 1.27)) hide)) (pin "1"))

 (symbol (lib_id "Nira_Capacitive_sence:DEVKIT_V1_ESP32-WROOM-32") (at 96.52 93.98 0) (unit 1) (in_bom yes) (on_board yes) (dnp no) (fields_autoplaced)
  (property "Reference" "U2" (at 96.52 63.5 0) (effects (font (size 1.27 1.27))))
  (property "Value" "DEVKIT_V1_ESP32-WROOM-32" (at 96.52 66.04 0) (effects (font (size 1.27 1.27))))
  (property "Footprint" "DEVKIT_V1_ESP32-WROOM-32:MODULE_DEVKIT_V1_ESP32-WROOM-32" (at 96.52 93.98 0) (effects (font (size 1.27 1.27)) (justify bottom) hide))
  (property "Datasheet" "https://docs.espressif.com/projects/esp-dev-kits/en/latest/esp32/esp-dev-kits-en-master-esp32.pdf" (at 96.52 93.98 0) (effects (font (size 1.27 1.27)) hide)) (pin "5") (pin "38") (pin "33") (pin "35") (pin "23") (pin "26") (pin "18") (pin "12") (pin "27") (pin "8") (pin "7") (pin "36") (pin "20") (pin "19") (pin "2") (pin "28") (pin "30") (pin "34") (pin "24") (pin "37") (pin "3") (pin "29") (pin "21") (pin "9") (pin "1") (pin "15") (pin "31") (pin "22") (pin "32") (pin "16") (pin "10") (pin "11") (pin "17") (pin "4") (pin "25") (pin "6") (pin "14") (pin "13"))

 (symbol (lib_name "GND_3") (lib_id "power:GND") (at 212.09 118.11 0) (unit 1) (in_bom yes) (on_board yes) (dnp no) (fields_autoplaced)
  (property "Reference" "#PWR08" (at 212.09 124.46 0) (effects (font (size 1.27 1.27)) hide))
  (property "Value" "GND" (at 212.09 123.19 0) (effects (font (size 1.27 1.27))))
  (property "Footprint" "" (at 212.09 118.11 0) (effects (font (size 1.27 1.27)) hide))
  (property "Datasheet" "" (at 212.09 118.11 0) (effects (font (size 1.27 1.27)) hide)) (pin "1"))

 (symbol (lib_name "VCC_2") (lib_id "power:VCC") (at 33.02 29.21 0) (unit 1) (in_bom yes) (on_board yes) (dnp no) (fields_autoplaced)
  (property "Reference" "#PWR06" (at 33.02 33.02 0) (effects (font (size 1.27 1.27)) hide))
  (property "Value" "VCC" (at 33.02 24.13 0) (effects (font (size 1.27 1.27))))
  (property "Footprint" "" (at 33.02 29.21 0) (effects (font (size 1.27 1.27)) hide))
  (property "Datasheet" "" (at 33.02 29.21 0) (effects (font (size 1.27 1.27)) hide)) (pin "1"))

 (sheet_instances (path "" (page "1"))))
